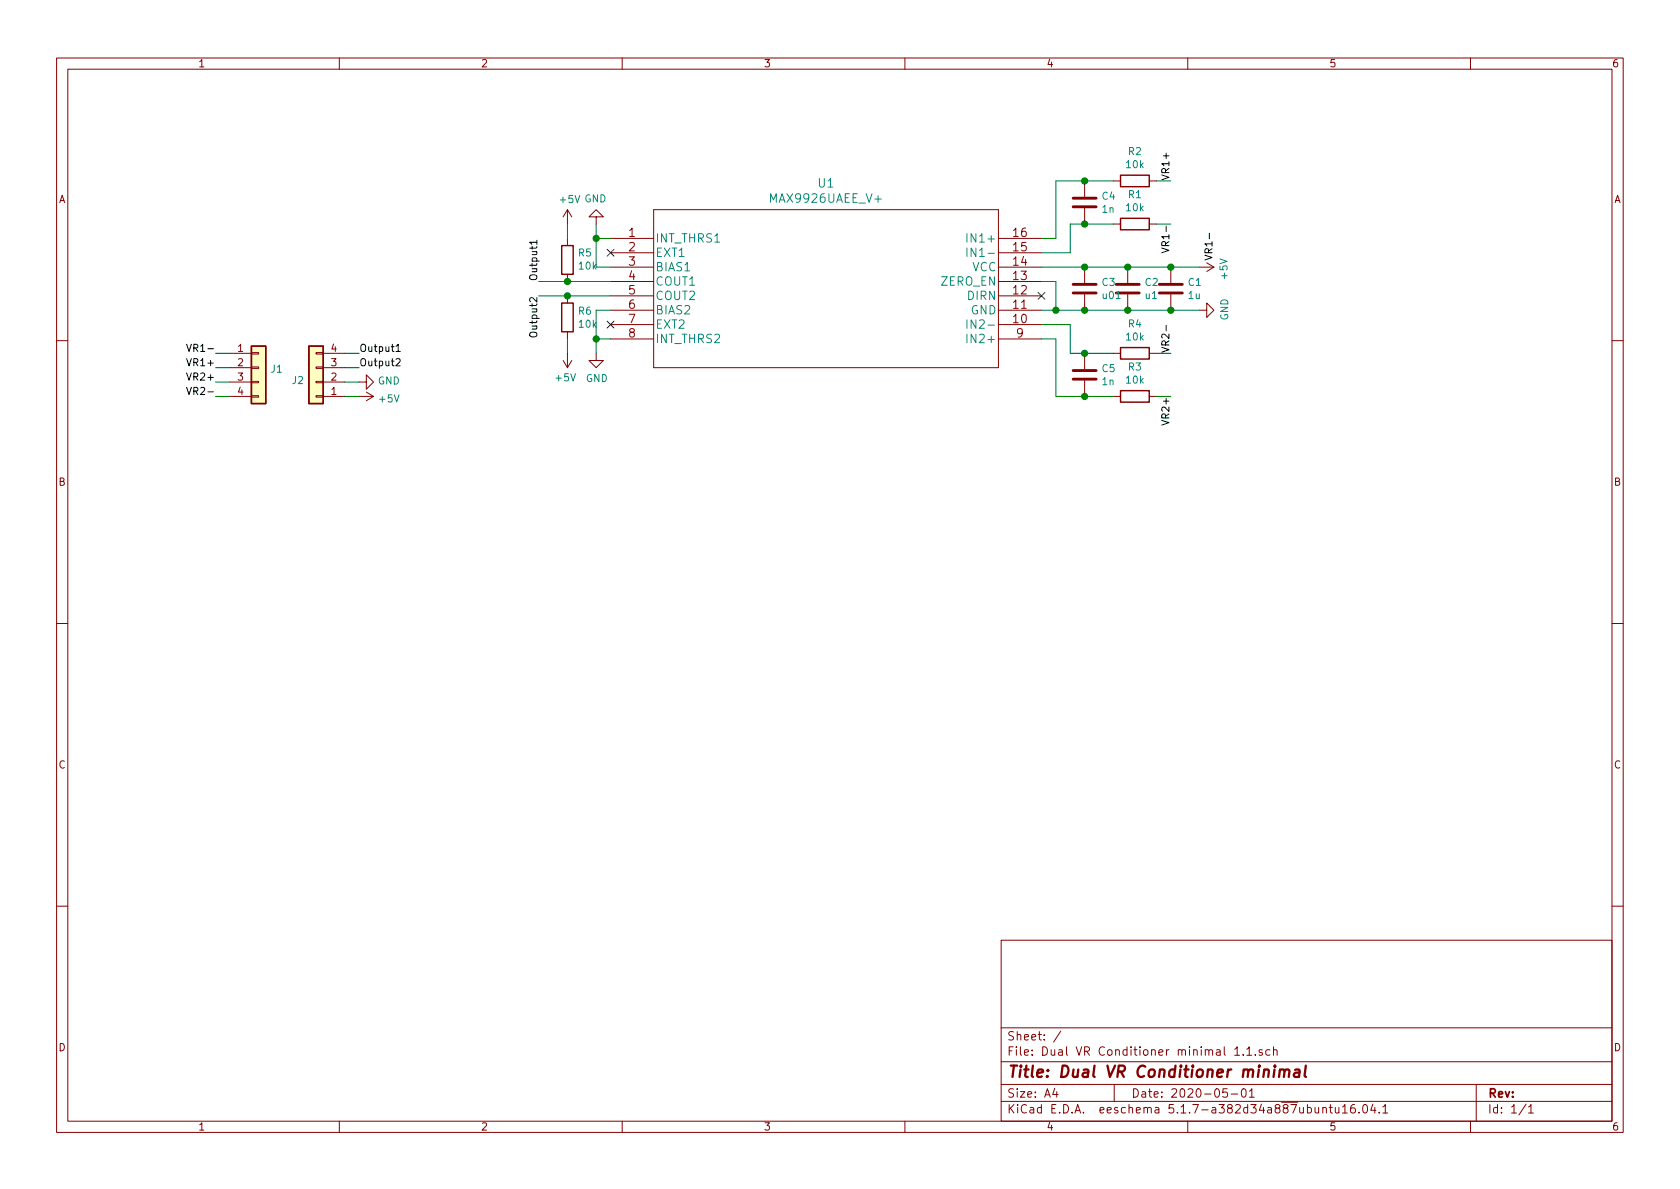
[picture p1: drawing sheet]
EESchema Schematic File Version 4
EELAYER 30 0
EELAYER END
$Descr A4 11693 8268
encoding utf-8
Sheet 1 1
Title "Dual VR Conditioner minimal"
Date "2020-05-01"
Rev ""
Comp ""
Comment1 ""
Comment2 ""
Comment3 ""
Comment4 ""
$EndDescr
$Comp
L Dual~VR~Conditioner:MAX9926UAEE_V+ U1
U 1 1
P 4250 1650
F 0 "U1" H 5750 2037 60  0000 C CNN
F 1 "MAX9926UAEE_V+" H 5750 1931 60  0000 C CNN
F 2 "Dual VR Conditioner:MAX9926UAEE&slash_V&plus_" H 5750 1890 60  0001 C CNN
F 3 "" H 4250 1650 60  0000 C CNN
	1    4250 1650
	1    0    0    -1  
$EndComp
Text Label 3750 1950 1    50   ~ 0
Output1
$Comp
L power:GND #PWR0101
U 1 1
P 4150 1550
F 0 "#PWR0101" H 4150 1300 50  0001 C CNN
F 1 "GND" H 4155 1377 50  0000 C CNN
F 2 "" H 4150 1550 50  0001 C CNN
F 3 "" H 4150 1550 50  0001 C CNN
	1    4150 1550
	-1   0    0    1   
$EndComp
$Comp
L power:GND #PWR0104
U 1 1
P 4150 2450
F 0 "#PWR0104" H 4150 2200 50  0001 C CNN
F 1 "GND" H 4155 2277 50  0000 C CNN
F 2 "" H 4150 2450 50  0001 C CNN
F 3 "" H 4150 2450 50  0001 C CNN
	1    4150 2450
	1    0    0    -1  
$EndComp
$Comp
L power:+5V #PWR0105
U 1 1
P 3950 2450
F 0 "#PWR0105" H 3950 2300 50  0001 C CNN
F 1 "+5V" H 3965 2623 50  0000 C CNN
F 2 "" H 3950 2450 50  0001 C CNN
F 3 "" H 3950 2450 50  0001 C CNN
	1    3950 2450
	-1   0    0    1   
$EndComp
$Comp
L Device:R R6
U 1 1
P 3950 2200
F 0 "R6" H 4020 2246 50  0000 L CNN
F 1 "10k" H 4020 2155 50  0000 L CNN
F 2 "Resistor_SMD:R_0805_2012Metric" V 3880 2200 50  0001 C CNN
F 3 "~" H 3950 2200 50  0001 C CNN
	1    3950 2200
	1    0    0    -1  
$EndComp
$Comp
L power:+5V #PWR0106
U 1 1
P 3950 1550
F 0 "#PWR0106" H 3950 1400 50  0001 C CNN
F 1 "+5V" H 3965 1723 50  0000 C CNN
F 2 "" H 3950 1550 50  0001 C CNN
F 3 "" H 3950 1550 50  0001 C CNN
	1    3950 1550
	1    0    0    -1  
$EndComp
$Comp
L Device:R R5
U 1 1
P 3950 1800
F 0 "R5" H 3880 1754 50  0000 R CNN
F 1 "10k" H 3880 1845 50  0000 R CNN
F 2 "Resistor_SMD:R_0805_2012Metric" V 3880 1800 50  0001 C CNN
F 3 "~" H 3950 1800 50  0001 C CNN
	1    3950 1800
	-1   0    0    1   
$EndComp
Wire Wire Line
	4150 1550 4150 1650
Wire Wire Line
	4150 1850 4250 1850
Wire Wire Line
	4250 1650 4150 1650
Connection ~ 4150 1650
Wire Wire Line
	4150 1650 4150 1850
Wire Wire Line
	4150 2450 4150 2350
Wire Wire Line
	4150 2150 4250 2150
Wire Wire Line
	4250 2350 4150 2350
Connection ~ 4150 2350
Wire Wire Line
	4150 2350 4150 2150
Wire Wire Line
	3950 2450 3950 2350
Wire Wire Line
	3950 1650 3950 1550
Text Label 3750 2050 3    50   ~ 0
Output2
Wire Wire Line
	3750 1950 3950 1950
Connection ~ 3950 1950
Wire Wire Line
	3950 1950 4250 1950
Wire Wire Line
	3750 2050 3950 2050
Connection ~ 3950 2050
Wire Wire Line
	3950 2050 4250 2050
$Comp
L Device:C C3
U 1 1
P 7550 2000
F 0 "C3" H 7665 2046 50  0000 L CNN
F 1 "u01" H 7665 1955 50  0000 L CNN
F 2 "Capacitor_SMD:C_0805_2012Metric" H 7588 1850 50  0001 C CNN
F 3 "~" H 7550 2000 50  0001 C CNN
	1    7550 2000
	1    0    0    -1  
$EndComp
$Comp
L Device:C C2
U 1 1
P 7850 2000
F 0 "C2" H 7965 2046 50  0000 L CNN
F 1 "u1" H 7965 1955 50  0000 L CNN
F 2 "Capacitor_SMD:C_0805_2012Metric" H 7888 1850 50  0001 C CNN
F 3 "~" H 7850 2000 50  0001 C CNN
	1    7850 2000
	1    0    0    -1  
$EndComp
$Comp
L Device:C C4
U 1 1
P 7550 1400
F 0 "C4" H 7665 1446 50  0000 L CNN
F 1 "1n" H 7665 1355 50  0000 L CNN
F 2 "Capacitor_SMD:C_0805_2012Metric" H 7588 1250 50  0001 C CNN
F 3 "~" H 7550 1400 50  0001 C CNN
	1    7550 1400
	1    0    0    -1  
$EndComp
$Comp
L Device:R R2
U 1 1
P 7900 1250
F 0 "R2" V 7693 1250 50  0000 C CNN
F 1 "10k" V 7784 1250 50  0000 C CNN
F 2 "Resistor_SMD:R_0805_2012Metric" V 7830 1250 50  0001 C CNN
F 3 "~" H 7900 1250 50  0001 C CNN
	1    7900 1250
	0    1    1    0   
$EndComp
$Comp
L Device:R R1
U 1 1
P 7900 1550
F 0 "R1" V 7693 1550 50  0000 C CNN
F 1 "10k" V 7784 1550 50  0000 C CNN
F 2 "Resistor_SMD:R_0805_2012Metric" V 7830 1550 50  0001 C CNN
F 3 "~" H 7900 1550 50  0001 C CNN
	1    7900 1550
	0    1    1    0   
$EndComp
Text Label 8150 1250 1    50   ~ 0
VR1+
Text Label 8150 1550 3    50   ~ 0
VR1-
Wire Wire Line
	7250 1950 7350 1950
Wire Wire Line
	7350 1950 7350 2150
Connection ~ 7350 2150
Wire Wire Line
	7350 2150 7250 2150
Wire Wire Line
	7550 1250 7750 1250
Wire Wire Line
	7550 1550 7750 1550
$Comp
L Device:C C5
U 1 1
P 7550 2600
F 0 "C5" H 7665 2646 50  0000 L CNN
F 1 "1n" H 7665 2555 50  0000 L CNN
F 2 "Capacitor_SMD:C_0805_2012Metric" H 7588 2450 50  0001 C CNN
F 3 "~" H 7550 2600 50  0001 C CNN
	1    7550 2600
	1    0    0    -1  
$EndComp
$Comp
L Device:R R4
U 1 1
P 7900 2450
F 0 "R4" V 7693 2450 50  0000 C CNN
F 1 "10k" V 7784 2450 50  0000 C CNN
F 2 "Resistor_SMD:R_0805_2012Metric" V 7830 2450 50  0001 C CNN
F 3 "~" H 7900 2450 50  0001 C CNN
	1    7900 2450
	0    1    1    0   
$EndComp
$Comp
L Device:R R3
U 1 1
P 7900 2750
F 0 "R3" V 7693 2750 50  0000 C CNN
F 1 "10k" V 7784 2750 50  0000 C CNN
F 2 "Resistor_SMD:R_0805_2012Metric" V 7830 2750 50  0001 C CNN
F 3 "~" H 7900 2750 50  0001 C CNN
	1    7900 2750
	0    1    1    0   
$EndComp
Text Label 8150 2450 1    50   ~ 0
VR2-
Text Label 8150 2750 3    50   ~ 0
VR2+
Wire Wire Line
	7550 2450 7750 2450
Wire Wire Line
	7550 2750 7750 2750
Wire Wire Line
	7250 1750 7450 1750
Wire Wire Line
	7450 1750 7450 1550
Wire Wire Line
	7450 1550 7550 1550
Connection ~ 7550 1550
Wire Wire Line
	7250 1650 7350 1650
Wire Wire Line
	7350 1650 7350 1250
Wire Wire Line
	7350 1250 7550 1250
Connection ~ 7550 1250
Wire Wire Line
	7250 2250 7450 2250
Wire Wire Line
	7450 2250 7450 2450
Wire Wire Line
	7450 2450 7550 2450
Connection ~ 7550 2450
Wire Wire Line
	7250 2350 7350 2350
Wire Wire Line
	7350 2350 7350 2750
Wire Wire Line
	7350 2750 7550 2750
Connection ~ 7550 2750
NoConn ~ 7250 2050
NoConn ~ 4250 2250
NoConn ~ 4250 1750
Wire Wire Line
	7250 1850 7550 1850
Wire Wire Line
	7350 2150 7550 2150
Connection ~ 7550 1850
Wire Wire Line
	7550 1850 7850 1850
Connection ~ 7550 2150
Wire Wire Line
	7550 2150 7850 2150
Wire Wire Line
	8150 2750 8050 2750
Wire Wire Line
	8150 2450 8050 2450
Wire Wire Line
	8150 1550 8050 1550
Wire Wire Line
	8150 1250 8050 1250
Wire Wire Line
	2500 2750 2400 2750
Wire Wire Line
	2400 2650 2500 2650
Wire Wire Line
	2500 2550 2400 2550
Wire Wire Line
	2400 2450 2500 2450
Wire Wire Line
	1600 2750 1500 2750
Wire Wire Line
	1500 2650 1600 2650
Wire Wire Line
	1600 2550 1500 2550
Wire Wire Line
	1500 2450 1600 2450
Text Label 1500 2650 2    50   ~ 0
VR2+
Text Label 1500 2750 2    50   ~ 0
VR2-
Text Label 1500 2450 2    50   ~ 0
VR1-
Text Label 1500 2550 2    50   ~ 0
VR1+
$Comp
L power:+5V #PWR0108
U 1 1
P 2500 2750
F 0 "#PWR0108" H 2500 2600 50  0001 C CNN
F 1 "+5V" V 2515 2878 50  0000 L CNN
F 2 "" H 2500 2750 50  0001 C CNN
F 3 "" H 2500 2750 50  0001 C CNN
	1    2500 2750
	0    1    1    0   
$EndComp
$Comp
L power:GND #PWR0107
U 1 1
P 2500 2650
F 0 "#PWR0107" H 2500 2400 50  0001 C CNN
F 1 "GND" V 2505 2522 50  0000 R CNN
F 2 "" H 2500 2650 50  0001 C CNN
F 3 "" H 2500 2650 50  0001 C CNN
	1    2500 2650
	0    -1   -1   0   
$EndComp
$Comp
L Connector_Generic:Conn_01x04 J2
U 1 1
P 2200 2650
F 0 "J2" H 2280 2642 50  0000 L CNN
F 1 "Conn_01x04" H 2280 2551 50  0001 L CNN
F 2 "Connector_PinHeader_2.54mm:PinHeader_1x04_P2.54mm_Vertical" H 2200 2650 50  0001 C CNN
F 3 "~" H 2200 2650 50  0001 C CNN
	1    2200 2650
	-1   0    0    1   
$EndComp
$Comp
L Connector_Generic:Conn_01x04 J1
U 1 1
P 1800 2550
F 0 "J1" H 1880 2542 50  0000 L CNN
F 1 "Conn_01x04" H 1880 2451 50  0001 L CNN
F 2 "Connector_PinHeader_2.54mm:PinHeader_1x04_P2.54mm_Vertical" H 1800 2550 50  0001 C CNN
F 3 "~" H 1800 2550 50  0001 C CNN
	1    1800 2550
	1    0    0    -1  
$EndComp
Text Label 2500 2550 0    50   ~ 0
Output2
Text Label 2500 2450 0    50   ~ 0
Output1
$Comp
L power:GND #PWR?
U 1 1
P 8350 2150
F 0 "#PWR?" H 8350 1900 50  0001 C CNN
F 1 "GND" H 8355 1977 50  0000 C CNN
F 2 "" H 8350 2150 50  0001 C CNN
F 3 "" H 8350 2150 50  0001 C CNN
	1    8350 2150
	0    -1   -1   0   
$EndComp
$Comp
L power:+5V #PWR?
U 1 1
P 8350 1850
F 0 "#PWR?" H 8350 1700 50  0001 C CNN
F 1 "+5V" H 8365 2023 50  0000 C CNN
F 2 "" H 8350 1850 50  0001 C CNN
F 3 "" H 8350 1850 50  0001 C CNN
	1    8350 1850
	0    1    1    0   
$EndComp
$Comp
L Device:C C1
U 1 1
P 8150 2000
F 0 "C1" H 8265 2046 50  0000 L CNN
F 1 "1u" H 8265 1955 50  0000 L CNN
F 2 "Capacitor_SMD:C_0805_2012Metric" H 8188 1850 50  0001 C CNN
F 3 "~" H 8150 2000 50  0001 C CNN
	1    8150 2000
	1    0    0    -1  
$EndComp
Text Label 8450 1600 3    50   ~ 0
VR1-
Wire Wire Line
	7850 1850 8150 1850
Wire Wire Line
	7850 2150 8150 2150
Wire Wire Line
	8350 2150 8150 2150
Connection ~ 8150 2150
Wire Wire Line
	8350 1850 8150 1850
Connection ~ 8150 1850
Connection ~ 7850 1850
Connection ~ 7850 2150
$EndSCHEMATC
